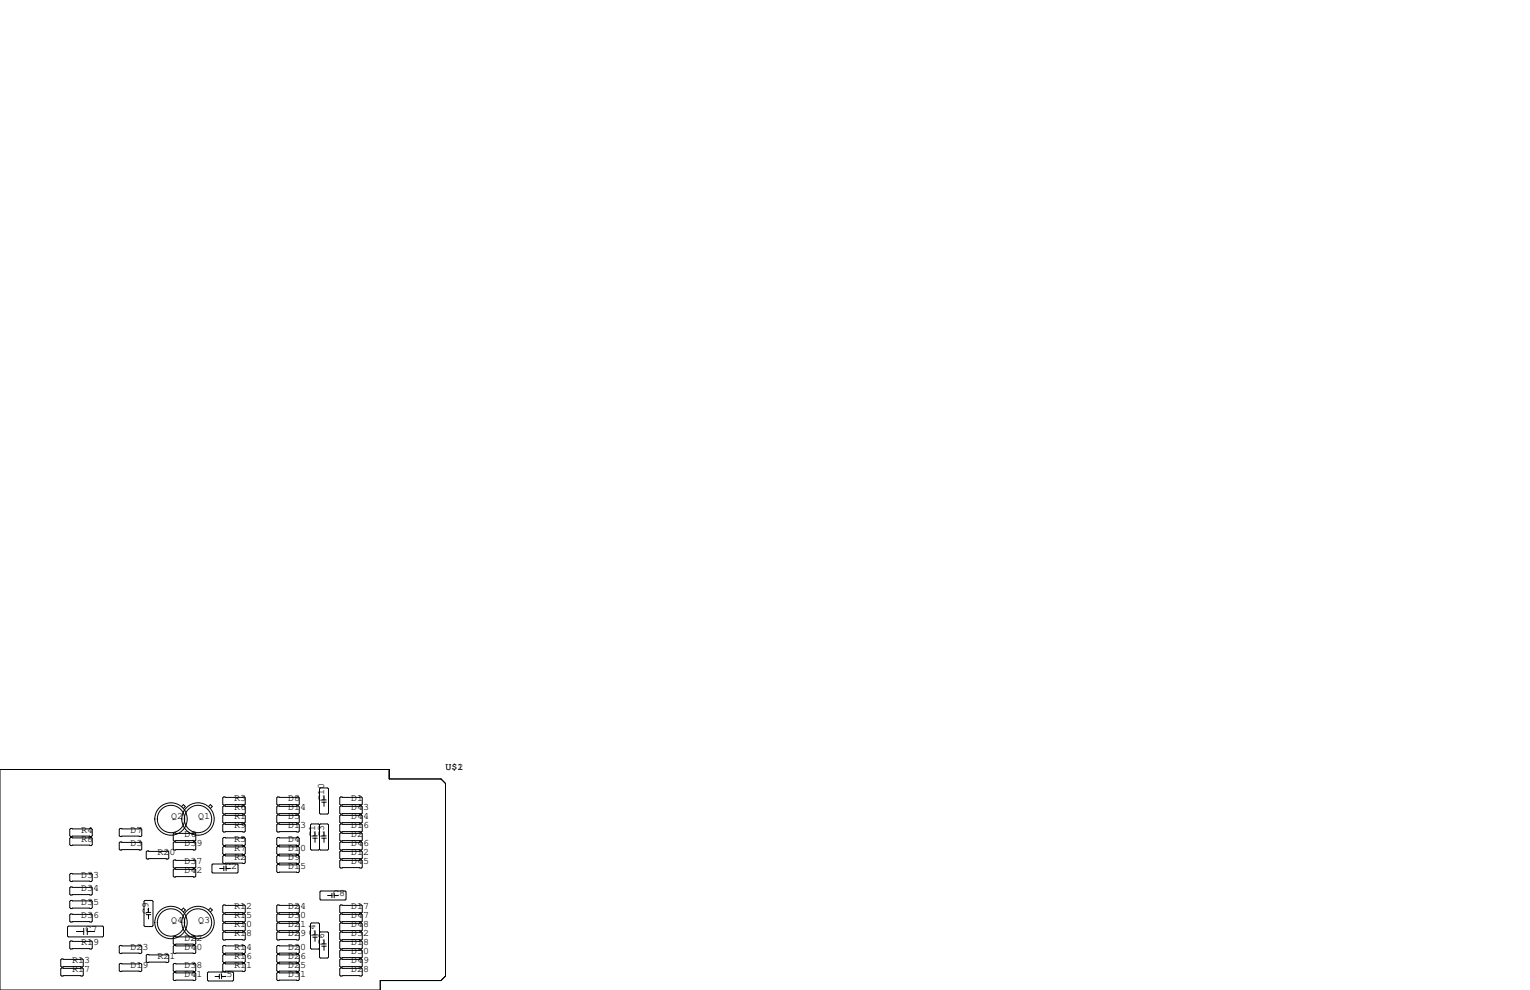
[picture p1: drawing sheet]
<svg xmlns="http://www.w3.org/2000/svg" width="432mm" height="279mm" viewBox="0 0 432 279" stroke-linecap="round" stroke-linejoin="round" font-family="sans-serif">
<g fill="none" stroke="#000" stroke-width=".28">
<path d="M0 217.2h109.9v2.6h14.6l1.2 1.3v54.4l-1.2 1.2h-17.2v2.7h-107.3zM19.9 233.8h5.9l.2 .3v1.7l-.2 .3h-5.9l-.2-.3v-1.7zM19.9 236.3h5.9l.2 .3v1.8l-.2 .2h-5.9l-.2-.2v-1.8zM33.9 233.8h5.9l.2 .3v1.7l-.2 .3h-5.9l-.2-.3v-1.7zM33.9 237.6h5.9l.2 .3v1.7l-.2 .3h-5.9l-.2-.3v-1.7zM49.1 237.6h5.9l.2 .3v1.7l-.2 .3h-5.9l-.2-.3v-1.7zM49.1 235.1h5.9l.2 .2v1.8l-.2 .3h-5.9l-.2-.3v-1.8zM51.2 227.6l.6-.5 .5 .5-.5 .5M58.9 227.6l.5-.5 .5 .5-.5 .5M63.1 224.9h5.9l.2 .3v1.7l-.2 .3h-5.9l-.2-.3v-1.7zM63.1 232.5h5.9l.2 .3v1.8l-.2 .2h-5.9l-.2-.2v-1.8zM63.1 236.3h5.9l.2 .3v1.8l-.2 .2h-5.9l-.2-.2v-1.8z"/>
<path d="M63.1 227.5h5.9l.2 .2v1.8l-.2 .2h-5.9l-.2-.2v-1.8zM63.1 230h5.9l.2 .3v1.7l-.2 .3h-5.9l-.2-.3v-1.7zM63.1 238.9h5.9l.2 .2v1.8l-.2 .3h-5.9l-.2-.3v-1.8zM78.4 224.9h5.8l.3 .3v1.7l-.3 .3h-5.8l-.3-.3v-1.7zM78.4 232.5h5.8l.3 .3v1.8l-.3 .2h-5.8l-.3-.2v-1.8zM78.4 236.3h5.8l.3 .3v1.8l-.3 .2h-5.8l-.3-.2v-1.8zM78.4 227.5h5.8l.3 .2v1.8l-.3 .2h-5.8l-.3-.2v-1.8zM78.4 230h5.8l.3 .3v1.7l-.3 .3h-5.8l-.3-.3v-1.7zM78.4 238.9h5.8l.3 .2v1.8l-.3 .3h-5.8l-.3-.3v-1.8zM88.3 235.9h1.2M88.3 236.6h1.2M88.9 234.7v1.2"/>
<path d="M88.9 236.6v1.1M90.2 232.8l-.3-.3h-2l-.3 .3v6.8l.3 .3h2l.3-.3M90.2 232.8l.2-.3h2.1l.2 .3v6.8l-.2 .3h-2.1l-.2-.3M90.2 232.8v6.8M90.4 222.4h2.1l.2 .2v6.9l-.2 .2h-2.1l-.2-.2v-6.9zM90.8 235.9h1.3M90.8 236.6h1.3M90.8 225.8h1.3M90.8 226.4h1.3M91.4 224.5v1.3M91.4 226.4v1.2M91.4 234.7v1.2"/>
<path d="M91.4 236.6v1.1M96.1 224.9h5.9l.2 .3v1.7l-.2 .3h-5.9l-.2-.3v-1.7zM96.1 227.5h5.9l.2 .2v1.8l-.2 .2h-5.9l-.2-.2v-1.8zM96.1 230h5.9l.2 .3v1.7l-.2 .3h-5.9l-.2-.3v-1.7zM96.1 232.5h5.9l.2 .3v1.8l-.2 .2h-5.9l-.2-.2v-1.8zM96.1 235.1h5.9l.2 .2v1.8l-.2 .3h-5.9l-.2-.3v-1.8zM96.1 237.6h5.9l.2 .3v1.7l-.2 .3h-5.9l-.2-.3v-1.7zM19.9 246.5h5.9l.2 .3v1.7l-.2 .3h-5.9l-.2-.3v-1.7zM19.9 250.3h5.9l.2 .3v1.7l-.2 .3h-5.9l-.2-.3v-1.7zM19.9 254.1h5.9l.2 .3v1.8l-.2 .2h-5.9l-.2-.2v-1.8zM19.9 257.9h5.9l.2 .3v1.8l-.2 .2h-5.9l-.2-.2v-1.8zM40.6 254.4l.3-.3h2l.3 .3v6.8l-.3 .3h-2l-.3-.3z"/>
<path d="M41.3 257.5h1.2M41.3 258.1h1.2M41.5 240.2h5.9l.2 .2v1.8l-.2 .2h-5.9l-.2-.2v-1.8zM41.9 256.3v1.2M41.9 258.1v1.2M48.9 245.5l.2-.3h5.9l.2 .3v1.8l-.2 .2h-5.9l-.2-.2zM49.1 242.7h5.9l.2 .3v1.7l-.2 .3h-5.9l-.2-.3v-1.7zM51.2 256.8l.6-.5 .5 .5-.5 .6M58.9 256.8l.5-.5 .5 .5-.5 .6M59.8 244.1l.3-.3h6.8l.3 .3v2l-.3 .3h-6.8l-.3-.3zM62 245.1h1.2M62.9 258.2l.2-.3h5.9l.2 .3v1.8l-.2 .2h-5.9l-.2-.2z"/>
<path d="M62.9 255.7l.2-.3h5.9l.2 .3v1.7l-.2 .3h-5.9l-.2-.3zM63.1 241.4h5.9l.2 .3v1.8l-.2 .2h-5.9l-.2-.2v-1.8zM63.2 244.5v1.2M63.8 244.5v1.2M63.8 245.1h1.2M78.1 258.2l.3-.3h5.8l.3 .3v1.8l-.3 .2h-5.8l-.3-.2zM78.1 255.7l.3-.3h5.8l.3 .3v1.7l-.3 .3h-5.8l-.3-.3zM78.4 241.4h5.8l.3 .3v1.8l-.3 .2h-5.8l-.3-.2v-1.8zM78.4 244h5.8l.3 .2v1.8l-.3 .3h-5.8l-.3-.3v-1.8zM90.3 251.7l.3-.2h6.8l.3 .2v2l-.3 .3h-6.8l-.3-.3zM92.5 252.7h1.2M93.7 252.1v1.3"/>
<path d="M94.3 252.7h1.2M94.3 252.1v1.3M95.9 258.2l.2-.3h5.9l.2 .3v1.8l-.2 .2h-5.9l-.2-.2zM95.9 255.7l.2-.3h5.9l.2 .3v1.7l-.2 .3h-5.9l-.2-.3zM96.1 240.2h5.9l.2 .2v1.8l-.2 .2h-5.9l-.2-.2v-1.8zM96.1 242.7h5.9l.2 .3v1.7l-.2 .3h-5.9l-.2-.3v-1.7zM17.1 270.9l.3-.3h5.8l.3 .3v1.8l-.3 .2h-5.8l-.3-.2zM17.1 273.4l.3-.2h5.8l.3 .2v1.8l-.3 .3h-5.8l-.3-.3zM19.3 261.4h9.7l.2 .2v2.6l-.2 .2h-9.7l-.2-.2v-2.6zM19.9 265.6h5.9l.2 .2v1.8l-.2 .2h-5.9l-.2-.2v-1.8zM21.6 262.9h2M23.6 262v1.8"/>
<path d="M24.6 262.9h2.1M24.6 262v1.8M33.9 271.9h5.9l.2 .3v1.7l-.2 .3h-5.9l-.2-.3v-1.7zM33.9 266.8h5.9l.2 .3v1.8l-.2 .2h-5.9l-.2-.2v-1.8zM41.3 269.6l.2-.2h5.9l.2 .2v1.8l-.2 .3h-5.9l-.2-.3zM48.9 274.7l.2-.3h5.9l.2 .3v1.8l-.2 .2h-5.9l-.2-.2zM48.9 272.2l.2-.3h5.9l.2 .3v1.7l-.2 .3h-5.9l-.2-.3zM48.9 264.5l.2-.2h5.9l.2 .2v1.8l-.2 .3h-5.9l-.2-.3zM48.9 267.1l.2-.3h5.9l.2 .3v1.8l-.2 .2h-5.9l-.2-.2zM58.5 274.6l.3-.3h6.9l.2 .3v2l-.2 .3h-6.9l-.3-.3zM60.7 275.6h1.2M61.9 275v1.2"/>
<path d="M62.5 275v1.2M62.5 275.6h1.3M62.9 260.7l.2-.2h5.9l.2 .2v1.8l-.2 .3h-5.9l-.2-.3zM62.9 263.3l.2-.3h5.9l.2 .3v1.7l-.2 .3h-5.9l-.2-.3zM62.9 267.1l.2-.3h5.9l.2 .3v1.8l-.2 .2h-5.9l-.2-.2zM62.9 269.6l.2-.2h5.9l.2 .2v1.8l-.2 .3h-5.9l-.2-.3zM62.9 272.2l.2-.3h5.9l.2 .3v1.7l-.2 .3h-5.9l-.2-.3zM78.1 274.7l.3-.3h5.8l.3 .3v1.8l-.3 .2h-5.8l-.3-.2zM78.1 260.7l.3-.2h5.8l.3 .2v1.8l-.3 .3h-5.8l-.3-.3zM78.1 263.3l.3-.3h5.8l.3 .3v1.7l-.3 .3h-5.8l-.3-.3zM78.1 267.1l.3-.3h5.8l.3 .3v1.8l-.3 .2h-5.8l-.3-.2zM78.1 269.6l.3-.2h5.8l.3 .2v1.8l-.3 .3h-5.8l-.3-.3z"/>
<path d="M78.1 272.2l.3-.3h5.8l.3 .3v1.7l-.3 .3h-5.8l-.3-.3zM88.3 263.9h1.2M88.3 264.5h1.2M88.9 262.6v1.3M88.9 264.5v1.2M90.2 263.3l.2-.3h2.1l.2 .3v6.8l-.2 .3h-2.1l-.2-.3v-9.4l-.3-.2h-2l-.3 .2v6.9l.3 .2h2l.3-.2M90.8 266.4h1.3M90.8 267h1.3M91.4 265.2v1.2M91.4 267v1.2M95.9 265.8l.2-.2h5.9l.2 .2v1.8l-.2 .2h-5.9l-.2-.2zM95.9 260.7l.2-.2h5.9l.2 .2v1.8l-.2 .3h-5.9l-.2-.3z"/>
<path d="M95.9 263.3l.2-.3h5.9l.2 .3v1.7l-.2 .3h-5.9l-.2-.3zM95.9 268.4l.2-.3h5.9l.2 .3v1.7l-.2 .3h-5.9l-.2-.3zM95.9 270.9l.2-.3h5.9l.2 .3v1.8l-.2 .2h-5.9l-.2-.2zM95.9 273.4l.2-.2h5.9l.2 .2v1.8l-.2 .3h-5.9l-.2-.3z"/>
<circle cx="48.3" cy="231.1" r="4.6"/>
<circle cx="48.3" cy="231.1" r="3.9"/>
<circle cx="55.9" cy="231.1" r="4.6"/>
<circle cx="55.9" cy="231.1" r="3.9"/>
<circle cx="48.3" cy="260.4" r="3.9"/>
<circle cx="48.3" cy="260.3" r="4.6"/>
<circle cx="55.9" cy="260.4" r="3.9"/>
<circle cx="55.9" cy="260.3" r="4.6"/>
</g>
<g font-size="2.8">
<text x="125.7" y="217.2">U$1</text>
<text x="129.1" y="217.2">2</text>
<text x="66" y="226.1">R3</text>
<text x="81.3" y="226.1">D8</text>
<text x="91.4" y="226.1" transform="rotate(-90 91.4 226.1)">C10</text>
<text x="99.1" y="226.1">D1</text>
<text x="48.3" y="231.1">Q2</text>
<text x="55.9" y="231.1">Q1</text>
<text x="66" y="231.1">R1</text>
<text x="66" y="228.6">R6</text>
<text x="66" y="233.7">R9</text>
<text x="81.3" y="231.1">D5</text>
<text x="81.3" y="228.6">D14</text>
<text x="81.3" y="233.7">D13</text>
<text x="99.1" y="228.6">D43</text>
<text x="99.1" y="231.1">D44</text>
<text x="99.1" y="233.7">D16</text>
<text x="22.9" y="234.9">R4</text>
<text x="22.9" y="237.5">R8</text>
<text x="36.8" y="234.9">D7</text>
<text x="36.8" y="238.8">D3</text>
<text x="52.1" y="236.2">D6</text>
<text x="52.1" y="238.8">D39</text>
<text x="66" y="237.5">R5</text>
<text x="81.3" y="237.5">D4</text>
<text x="88.9" y="236.2" transform="rotate(-90 88.9 236.2)">C1</text>
<text x="91.4" y="236.2" transform="rotate(-90 91.4 236.2)">C3</text>
<text x="99.1" y="236.2">D2</text>
<text x="99.1" y="238.8">D46</text>
<text x="44.4" y="241.3">R20</text>
<text x="52.1" y="243.8">D37</text>
<text x="63.5" y="245.1">C2</text>
<text x="66" y="240">R7</text>
<text x="66" y="242.6">R2</text>
<text x="81.3" y="242.6">D9</text>
<text x="81.3" y="245.1">D15</text>
<text x="81.3" y="240">D10</text>
<text x="99.1" y="241.3">D12</text>
<text x="99.1" y="243.8">D45</text>
<text x="22.9" y="247.6">D33</text>
<text x="22.9" y="251.5">D34</text>
<text x="52.1" y="246.4">D42</text>
<text x="22.9" y="255.3">D35</text>
<text x="41.9" y="257.8" transform="rotate(-90 41.9 257.8)">C9</text>
<text x="66" y="256.5">R12</text>
<text x="81.3" y="256.5">D24</text>
<text x="94" y="252.7">C8</text>
<text x="99.1" y="256.5">D17</text>
<text x="22.9" y="259.1">D36</text>
<text x="24.1" y="262.9">C7</text>
<text x="48.3" y="260.3">Q4</text>
<text x="55.9" y="260.3">Q3</text>
<text x="66" y="261.6">R10</text>
<text x="66" y="259.1">R15</text>
<text x="81.3" y="261.6">D21</text>
<text x="81.3" y="259.1">D30</text>
<text x="99.1" y="259.1">D47</text>
<text x="99.1" y="261.6">D48</text>
<text x="22.9" y="266.7">R19</text>
<text x="36.8" y="268">D23</text>
<text x="52.1" y="265.4">D22</text>
<text x="52.1" y="268">D40</text>
<text x="66" y="268">R14</text>
<text x="66" y="264.2">R18</text>
<text x="81.3" y="268">D20</text>
<text x="81.3" y="264.2">D29</text>
<text x="88.9" y="264.2" transform="rotate(-90 88.9 264.2)">C4</text>
<text x="91.4" y="266.7" transform="rotate(-90 91.4 266.7)">C6</text>
<text x="99.1" y="266.7">D18</text>
<text x="99.1" y="264.2">D32</text>
<text x="99.1" y="269.2">D50</text>
<text x="20.3" y="271.8">R13</text>
<text x="20.3" y="274.3">R17</text>
<text x="36.8" y="273">D19</text>
<text x="44.4" y="270.5">R21</text>
<text x="52.1" y="273">D38</text>
<text x="52.1" y="275.6">D41</text>
<text x="62.2" y="275.6">C5</text>
<text x="66" y="270.5">R16</text>
<text x="66" y="273">R11</text>
<text x="81.3" y="273">D25</text>
<text x="81.3" y="275.6">D31</text>
<text x="81.3" y="270.5">D26</text>
<text x="99.1" y="274.3">D28</text>
<text x="99.1" y="271.8">D49</text>
</g>
</svg>
